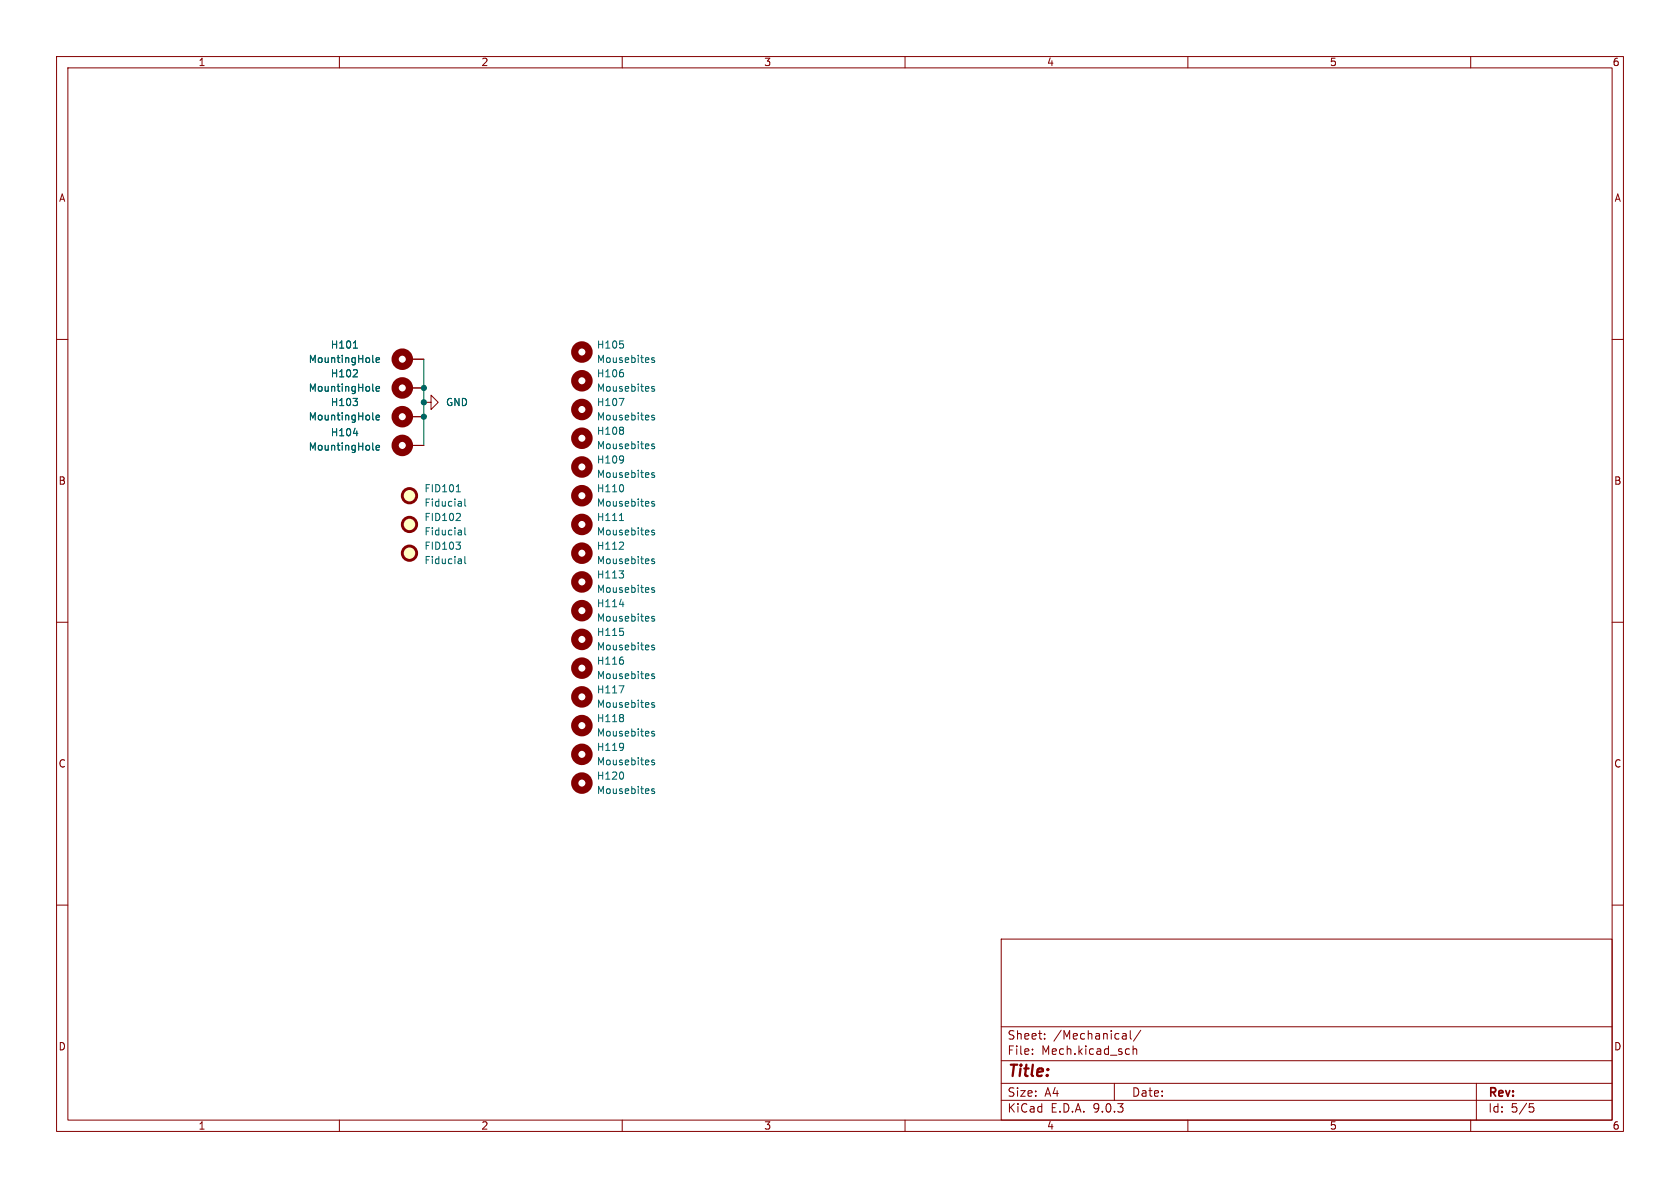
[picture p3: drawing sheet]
<svg xmlns="http://www.w3.org/2000/svg" width="297mm" height="210mm" viewBox="0 0 297 210" stroke-linecap="round" stroke-linejoin="round" font-family="sans-serif">
<g fill="none" stroke="#840000" stroke-width=".18">
<path d="M10 10h277v190h-277zM12 12h273v186h-273zM60 10v2M110 10v2M160 10v2M210 10v2M260 10v2M10 60h2M72.4 63.5h2.5M72.4 78.7h2.5M72.4 68.6h2.5M72.4 73.7h2.5"/>
<path d="M74.9 71.1h1.3v-1.2l1.3 1.2-1.3 1.3v-1.3M74.9 71.1h.1M285 60h2M10 110h2M285 110h2M10 160h2M177 166h108v32h-108zM285 160h2M60 198v2M110 198v2M160 198v2M177 194.5h108"/>
<path d="M177 191.5h108M177 187.5h108M177 181.5h108M182.5 186.3v.1M182.5 185.5v.1M184.7 183.6v.1M184.7 182.8v.1M197 191.5v3M198.6 182.7h.3l.2 .2v.8M199.1 183.6l-.5 .1M199.1 183.1h-.5M199.5 185.4l.2 .1"/>
<path d="M199.7 186.3l-.2 .1M199.8 182.2v1.3l.2 .2M200.3 184.9v1.5M200.3 185.5l.2-.1 .4 .1 .1 .9M201.7 182.1l-1.3 2M210 198v2M260 198v2M261 191.5v6.5M270.4 195.1h.7M270.5 195.7h.4l.3 .3-.2 .5-.5 .1"/>
</g>
<g fill="#ffffc2" stroke="#ffffc2" stroke-width=".18">
<circle cx="72.4" cy="92.7" r="1.27"/>
<circle cx="72.4" cy="87.6" r="1.27"/>
<circle cx="72.4" cy="97.8" r="1.27"/>
</g>
<g fill="none" stroke="#840000" stroke-width=".51">
<circle cx="72.4" cy="92.7" r="1.27"/>
<circle cx="72.4" cy="97.8" r="1.27"/>
<circle cx="72.4" cy="87.6" r="1.27"/>
</g>
<g fill="none" stroke="#006464" stroke-width=".18">
<path d="M62.4 66.6h.8M62.5 61.5h.7M62.5 76.6h.8M63.1 71v.6M63.1 65.5v.4M63.2 70.4l-.4 .5M65.9 63.9l.2 .2M65.9 79.4l.2 .2M65.9 69l.2 .2M65.9 74.1l.2 .1M66.5 63.7l.6-.2-.1-.2-.3-.1-.2 .2 .1 .6h.4M66.5 73.8l.6-.1-.1-.2-.3-.1-.2 .2 .1 .6h.4"/>
<path d="M66.5 68.7l.6-.1-.1-.2-.3-.1-.2 .2 .1 .6h.4M66.5 79.2l.6-.2-.1-.2-.3-.1-.2 .2 .1 .6h.4M109.5 70.4h.8l-.5 1.3M110.2 75.6v.3M110.2 60.9v.5M110.2 66v.5M110.2 76.2v.5M115.7 78.5h-.3l-.2 .2 .1 .1 .4 .2v.3h-.5M115.7 63.3l-.3-.1-.2 .2 .1 .2 .4 .1v.3h-.5M115.7 68.4l-.3-.1-.2 .2 .1 .2 .4 .1v.3h-.5M115.7 73.5l-.3-.1-.2 .2 .1 .2 .4 .1v.3h-.5M80.6 95.8h.8l-.4 .5"/>
<path d="M80.7 86.9h.7M80.9 85.9l.1-.2v1.2M81.3 90.8l.1 .2-.1 .3-.7 .7h.8M81.3 96.4l.1 .2-.1 .4M81.5 88.7l.1 .8M81.5 93.8l.1 .8M81.5 98.9l.1 .7M81.6 94.5l-.1 .1M81.6 94l-.1 .1M81.6 89.4l-.1 .1M81.6 88.9l-.1 .1M81.6 99.6h-.1"/>
<path d="M81.6 99.1l-.1 .1M82.2 93.3v1.1l.2 .2M82.2 88.2v1.1l.2 .2M82.2 98.4v1.1l.2 .1M109.5 97.1h.7M109.5 92h.7M110.2 80.7v.9M110.2 85.9v.8M110.2 96v.4M110.2 81.1v.2M115.7 83.6h-.3l-.2 .1 .1 .2 .4 .1v.3h-.5M115.7 88.7l-.3-.1-.2 .2 .1 .2 .4 .1v.3h-.5"/>
<path d="M115.7 93.8l-.3-.1-.2 .2 .1 .2 .4 .1v.3h-.5M115.7 98.9l-.3-.1-.2 .2 .1 .2 .4 .1v.3h-.5M109.5 100.9h.7l-.4 .5M109.5 106.8h.8M110.2 101.5v.6M110.2 111.7v.5M110.2 116.8v.5M115.7 103.9h-.3l-.2 .2 .1 .1 .4 .2v.3h-.5M115.7 109h-.3l-.2 .1 .1 .2 .4 .1v.3h-.5M115.7 114.1l-.3-.1-.2 .2 .1 .2 .4 .1v.3h-.5M115.7 119.2l-.3-.1-.2 .2 .1 .2 .4 .1v.3h-.5M109.5 121.2h.8l-.5 1.3"/>
<path d="M110.2 126.4v.3M110.2 127v.5M110.2 131.5v.9M110.2 136.7v.8M110.2 131.9v.2M115.7 124.3l-.3-.1-.2 .2 .1 .2 .4 .1v.3h-.5M115.7 129.3h-.3l-.2 .2 .1 .1 .4 .2v.3h-.5M115.7 134.4h-.3l-.2 .1 .1 .2 .4 .1v.3h-.5M115.7 139.5l-.3-.1-.2 .2 .1 .2 .4 .1v.3h-.5"/>
</g>
<g fill="none" stroke="#840000" stroke-width="1.3">
<circle cx="71.1" cy="63.5" r="1.27"/>
<circle cx="71.1" cy="68.6" r="1.27"/>
<circle cx="71.1" cy="78.7" r="1.27"/>
<circle cx="71.1" cy="73.7" r="1.27"/>
<circle cx="102.9" cy="62.2" r="1.27"/>
<circle cx="102.9" cy="72.4" r="1.27"/>
<circle cx="102.9" cy="77.5" r="1.27"/>
<circle cx="102.9" cy="67.3" r="1.27"/>
<circle cx="102.9" cy="97.8" r="1.27"/>
<circle cx="102.9" cy="82.5" r="1.27"/>
<circle cx="102.9" cy="92.7" r="1.27"/>
<circle cx="102.9" cy="87.6" r="1.27"/>
<circle cx="102.9" cy="113" r="1.27"/>
<circle cx="102.9" cy="118.1" r="1.27"/>
<circle cx="102.9" cy="102.9" r="1.27"/>
<circle cx="102.9" cy="107.9" r="1.27"/>
<circle cx="102.9" cy="123.2" r="1.27"/>
<circle cx="102.9" cy="133.3" r="1.27"/>
<circle cx="102.9" cy="128.3" r="1.27"/>
<circle cx="102.9" cy="138.4" r="1.27"/>
</g>
<path d="M74.9 63.5v15.2" fill="none" stroke="#009600" stroke-width=".18"/>
<g fill="#009600" stroke="#009600" stroke-width=".18">
<circle cx="74.9" cy="73.7" r=".46"/>
<circle cx="74.9" cy="71.1" r=".46"/>
<circle cx="74.9" cy="68.6" r=".46"/>
</g>
<text font-size="2.8" fill="#840000" x="178" y="190.9">Title:</text>
<g font-size="2.1" fill="#840000">
<text x="178" y="184">Sheet:</text>
<text x="186.2" y="184">/Mechanical/</text>
<text x="178" y="186.7">File:</text>
<text x="184.1" y="186.7">Mech.kicad_sch</text>
<text x="178" y="196.9">KiCad</text>
<text x="178" y="194.1">Size:</text>
<text x="184.7" y="194.1">A4</text>
<text x="185.7" y="196.9">E.D.A.</text>
<text x="193.3" y="196.9">9.0.3</text>
<text x="200" y="194.1">Date:</text>
<text x="263" y="194.3">Rev:</text>
<text x="263" y="196.9">Id:</text>
<text x="267.1" y="196.9">5/5</text>
</g>
<g font-size="1.8" fill="#840000">
<text x="35" y="11.9">1</text>
<text x="85" y="11.9">2</text>
<text x="135" y="11.9">3</text>
<text x="185" y="11.9">4</text>
<text x="235" y="11.9">5</text>
<text x="285" y="11.9">6</text>
<text x="10.3" y="35.9">A</text>
<text x="285.3" y="35.9">A</text>
<text x="10.3" y="85.9">B</text>
<text x="285.3" y="85.9">B</text>
<text x="10.3" y="135.9">C</text>
<text x="285.3" y="135.9">C</text>
<text x="10.3" y="185.9">D</text>
<text x="285.3" y="185.9">D</text>
<text x="35" y="199.9">1</text>
<text x="85" y="199.9">2</text>
<text x="135" y="199.9">3</text>
<text x="185" y="199.9">4</text>
<text x="235" y="199.9">5</text>
<text x="285" y="199.9">6</text>
</g>
<g font-size="1.8" fill="#006464">
<text x="54.5" y="64.4">MountingHole</text>
<text x="58.4" y="61.8">H101</text>
<text x="105.4" y="64.4">Mousebites</text>
<text x="105.4" y="61.8">H105</text>
<text x="54.5" y="69.4">MountingHole</text>
<text x="58.4" y="66.9">H102</text>
<text x="58.4" y="72">H103</text>
<text x="78.7" y="72">GND</text>
<text x="105.4" y="69.4">Mousebites</text>
<text x="105.4" y="72">H107</text>
<text x="105.4" y="66.9">H106</text>
<text x="54.5" y="74.5">MountingHole</text>
<text x="58.4" y="77.3">H104</text>
<text x="105.4" y="74.5">Mousebites</text>
<text x="105.4" y="77.1">H108</text>
<text x="54.5" y="79.9">MountingHole</text>
<text x="105.4" y="79.6">Mousebites</text>
<text x="105.4" y="82.1">H109</text>
<text x="74.9" y="87.2">FID101</text>
<text x="74.9" y="89.8">Fiducial</text>
<text x="105.4" y="84.7">Mousebites</text>
<text x="105.4" y="89.8">Mousebites</text>
<text x="105.4" y="87.2">H110</text>
<text x="74.9" y="92.3">FID102</text>
<text x="74.9" y="94.8">Fiducial</text>
<text x="105.4" y="94.8">Mousebites</text>
<text x="105.4" y="92.3">H111</text>
<text x="74.9" y="97.4">FID103</text>
<text x="74.9" y="99.9">Fiducial</text>
<text x="105.4" y="99.9">Mousebites</text>
<text x="105.4" y="97.4">H112</text>
<text x="105.4" y="105">Mousebites</text>
<text x="105.4" y="102.5">H113</text>
<text x="105.4" y="107.5">H114</text>
<text x="105.4" y="110.1">Mousebites</text>
<text x="105.4" y="112.6">H115</text>
<text x="105.4" y="115.2">Mousebites</text>
<text x="105.4" y="117.7">H116</text>
<text x="105.4" y="120.2">Mousebites</text>
<text x="105.4" y="125.3">Mousebites</text>
<text x="105.4" y="122.8">H117</text>
<text x="105.4" y="130.4">Mousebites</text>
<text x="105.4" y="127.9">H118</text>
<text x="105.4" y="135.5">Mousebites</text>
<text x="105.4" y="132.9">H119</text>
<text x="105.4" y="140.6">Mousebites</text>
<text x="105.4" y="138">H120</text>
</g>
</svg>
